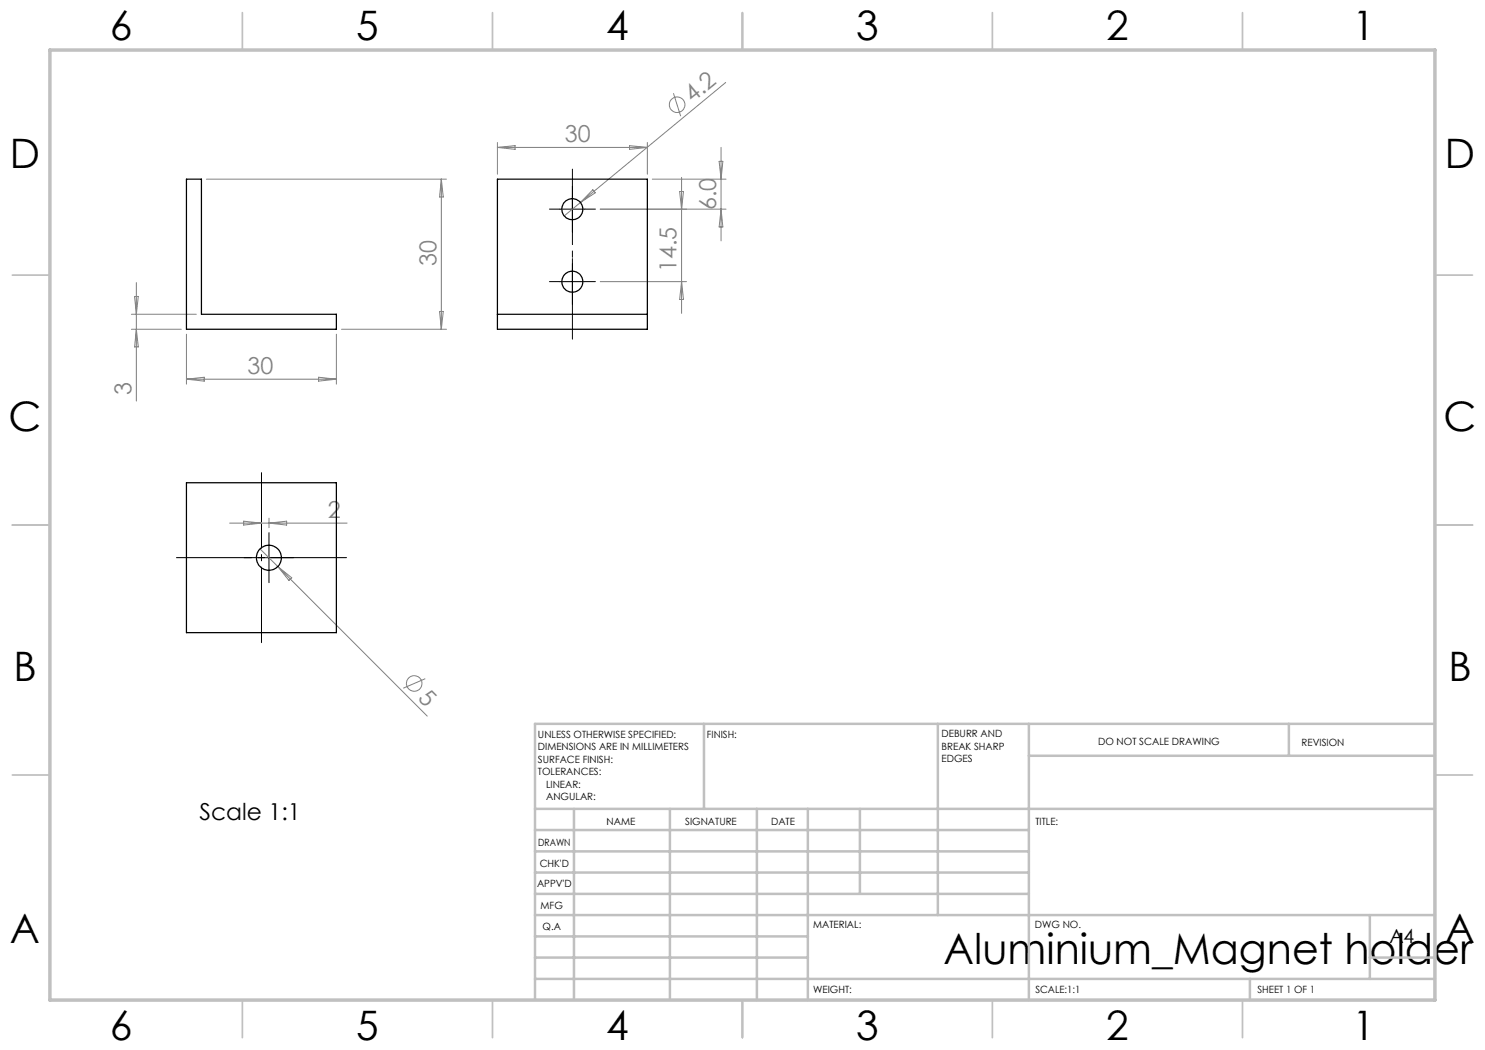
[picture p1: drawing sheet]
<svg xmlns="http://www.w3.org/2000/svg" width="297mm" height="210mm" viewBox="0 0 297 210" stroke-linecap="round" stroke-linejoin="round" font-family="sans-serif">
<g fill="none" stroke="#808080" stroke-width=".2">
<path d="M134.7 18.7l1.4 4.5M145.1 16.5l-32.2 26.7M41.3 35.8h48M88.3 35.8v30.1M88.3 35.8l.4 3.6h-.8zM99.5 28.5v6.3M99.5 29.5h30M99.5 29.5l3.5-.4v.8zM118.6 38l.5 .6-3 1.9zM125.9 29.1l3.6 .4-3.6 .4zM129.5 28.5v6.3M130.5 35.8h14.7"/>
<path d="M135.9 38.3h.8l-.4 3.5zM136.3 35.5v27.2M143.8 32.3h.8l-.4 3.5zM144.2 29.5v18.7M26.9 59.3h.8l-.4 3.6zM27.3 56.5v23.7M120.1 41.8h25.1M120.1 56.3h17.2M136.3 56.3l.4 3.6h-.8zM144.2 41.8l.4 3.6h-.8zM26.3 65.9h10M26.3 62.9h13"/>
<path d="M27.3 65.9l.4 3.5h-.8zM37.3 66.8v10M37.3 75.8h30M37.3 75.8l3.6-.3v.7zM63.7 75.5l3.6 .3-3.6 .4zM67.3 66.8v10M68.3 65.9h21M87.9 62.3h.8l-.4 3.6zM45.9 104.6h23.5M48.7 104.2l3.6 .4-3.6 .4zM52 109.8l3.6 3.5M53.8 103.6v1.9"/>
<path d="M53.8 104.6l3.5-.4v.8zM55.6 113.3l29.8 29.9M55.6 113.3l2.7 2.3-.5 .5zM85.1 135.7l-4.5 1.9"/>
<circle cx="135.4" cy="20.9" r="1.56"/>
<circle cx="82.8" cy="136.7" r="1.56"/>
</g>
<path d="M114.5 67.8v-34M52.3 94.5v34M35.3 111.5h34" fill="none" stroke="#000" stroke-width=".2" stroke-dasharray="15.2 1.3 1.3 1.3" stroke-dashoffset=".1"/>
<path d="M114.5 39.3v-2.1M112 56.3h-2.1M112 41.8h-2.1M114.5 53.8v-2.1M114.5 58.8v2.1M114.5 44.3v2.1M117 56.3h2.1M117 41.8h2.1M51.3 111.5h-2.5M53.8 109v-2.5M53.8 114v2.5M56.3 111.5h2.5" fill="none" stroke="#000" stroke-width=".2" stroke-dasharray="15.2 1.3 1.3 1.3"/>
<path d="M114.5 39.3v5M112 56.3h5M112 41.8h5M114.5 53.8v5M51.3 111.5h5M53.8 109v5" fill="none" stroke="#000" stroke-width=".2"/>
<g fill="none" stroke="#c0c0c0" stroke-width=".35">
<path d="M48.5 2.5v7.5M98.5 2.5v7.5M148.5 2.5v7.5M198.5 2.5v7.5M248.5 2.5v7.5M2.5 55h7.5M287 55h7.5M2.5 105h7.5M287 105h7.5M2.5 155h7.5M287 155h7.5M48.5 200v7.5"/>
<path d="M98.5 200v7.5M148.5 200v7.5M198.5 200v7.5M248.5 200v7.5"/>
</g>
<g fill="none" stroke="#c0c0c0" stroke-width=".5">
<path d="M140.8 144.8v17M187.6 144.8v38.2M205.8 144.8v55.2M205.8 151.2h81.2M257.8 144.8v6.4M287 144.8h-180v55.2M107 161.8h180M107 178.8h98.8M107 174.5h98.8M107 170.3h98.8M107 166h98.8M114.8 161.8v38.2"/>
<path d="M134 161.8v38.2M151.4 161.8v38.2M161.6 161.8v38.2M172 161.8v17M107 195.8h180M107 191.5h54.6M107 187.3h54.6M107 183h180M250 195.8v4.2M274 191.5h13M274 183v12.8"/>
</g>
<path d="M10 10h277v190h-277z" fill="none" stroke="#c0c0c0" stroke-width=".7"/>
<g fill="none" stroke="#000" stroke-width=".25">
<path d="M37.3 35.8h3v27.1h27v3h-30zM99.5 35.8h30v30.1h-30zM99.5 62.9h30M37.3 96.5h30v30h-30z"/>
<circle cx="114.5" cy="41.8" r="2.1"/>
<circle cx="114.5" cy="56.3" r="2.1"/>
<circle cx="53.8" cy="111.5" r="2.51"/>
</g>
<text font-size="8.5" x="188.7" y="192.7">Aluminium_Magnet holder</text>
<g font-size="8.1">
<text x="22" y="8">6</text>
<text x="71.2" y="8">5</text>
<text x="121.2" y="8">4</text>
<text x="171.3" y="8">3</text>
<text x="221.3" y="8">2</text>
<text x="270.5" y="8">1</text>
<text x="2" y="33.6">D</text>
<text x="289" y="33.6">D</text>
<text x="1.7" y="86.1">C</text>
<text x="288.7" y="86.1">C</text>
<text x="2.7" y="136.1">B</text>
<text x="289.7" y="136.1">B</text>
<text x="2" y="188.6">A</text>
<text x="289" y="188.6">A</text>
<text x="22" y="208">6</text>
<text x="71.2" y="208">5</text>
<text x="121.2" y="208">4</text>
<text x="171.3" y="208">3</text>
<text x="221.3" y="208">2</text>
<text x="270.5" y="208">1</text>
</g>
<g font-size="4.7" fill="#808080">
<text x="138.5" y="20.6" transform="rotate(-40 138.5 20.6)">4.2</text>
<text x="113" y="28.5">30</text>
<text x="143.2" y="42.1" transform="rotate(-90 143.2 42.1)">6.0</text>
<text x="87.3" y="53.2" transform="rotate(-90 87.3 53.2)">30</text>
<text x="135.3" y="54.4" transform="rotate(-90 135.3 54.4)">14.5</text>
<text x="49.5" y="74.8">30</text>
<text x="26.3" y="78.9" transform="rotate(-90 26.3 78.9)">3</text>
<text x="65.6" y="103.6">2</text>
<text x="83.5" y="139.7" transform="rotate(45 83.5 139.7)">5</text>
</g>
<text font-size="4.7" x="39.9" y="164">Scale 1:1</text>
<text font-size="3.9" x="277.9" y="188.5">A4</text>
<g font-size="2">
<text x="107.6" y="147.6">UNLESS OTHERWISE SPECIFIED:</text>
<text x="141.4" y="147.6">FINISH:</text>
<text x="188.3" y="147.5">DEBURR AND</text>
<text x="188.3" y="150">BREAK SHARP</text>
<text x="219.6" y="149">DO NOT SCALE DRAWING</text>
<text x="260.3" y="149.2">REVISION</text>
<text x="107.6" y="150.1">DIMENSIONS ARE IN MILLIMETERS</text>
<text x="107.6" y="152.6">SURFACE FINISH:</text>
<text x="107.6" y="155.1">TOLERANCES:</text>
<text x="188.3" y="152.5">EDGES</text>
<text x="109.2" y="157.6">LINEAR:</text>
<text x="109.2" y="160.1">ANGULAR:</text>
<text x="121.3" y="165">NAME</text>
<text x="137" y="164.9">SIGNATURE</text>
<text x="154.2" y="164.9">DATE</text>
<text x="207.1" y="164.9">TITLE:</text>
<text x="107.6" y="169.1">DRAWN</text>
<text x="107.9" y="173.3">CHK'D</text>
<text x="107.4" y="177.4">APPV'D</text>
<text x="108.1" y="181.8">MFG</text>
<text x="108.5" y="186">Q.A</text>
<text x="162.6" y="185.5">MATERIAL:</text>
<text x="207" y="185.5">DWG NO.</text>
<text x="162.6" y="198.5">WEIGHT:</text>
<text x="207.1" y="198.6">SCALE:1:1</text>
<text x="251.5" y="198.6">SHEET 1 OF 1</text>
</g>
</svg>
